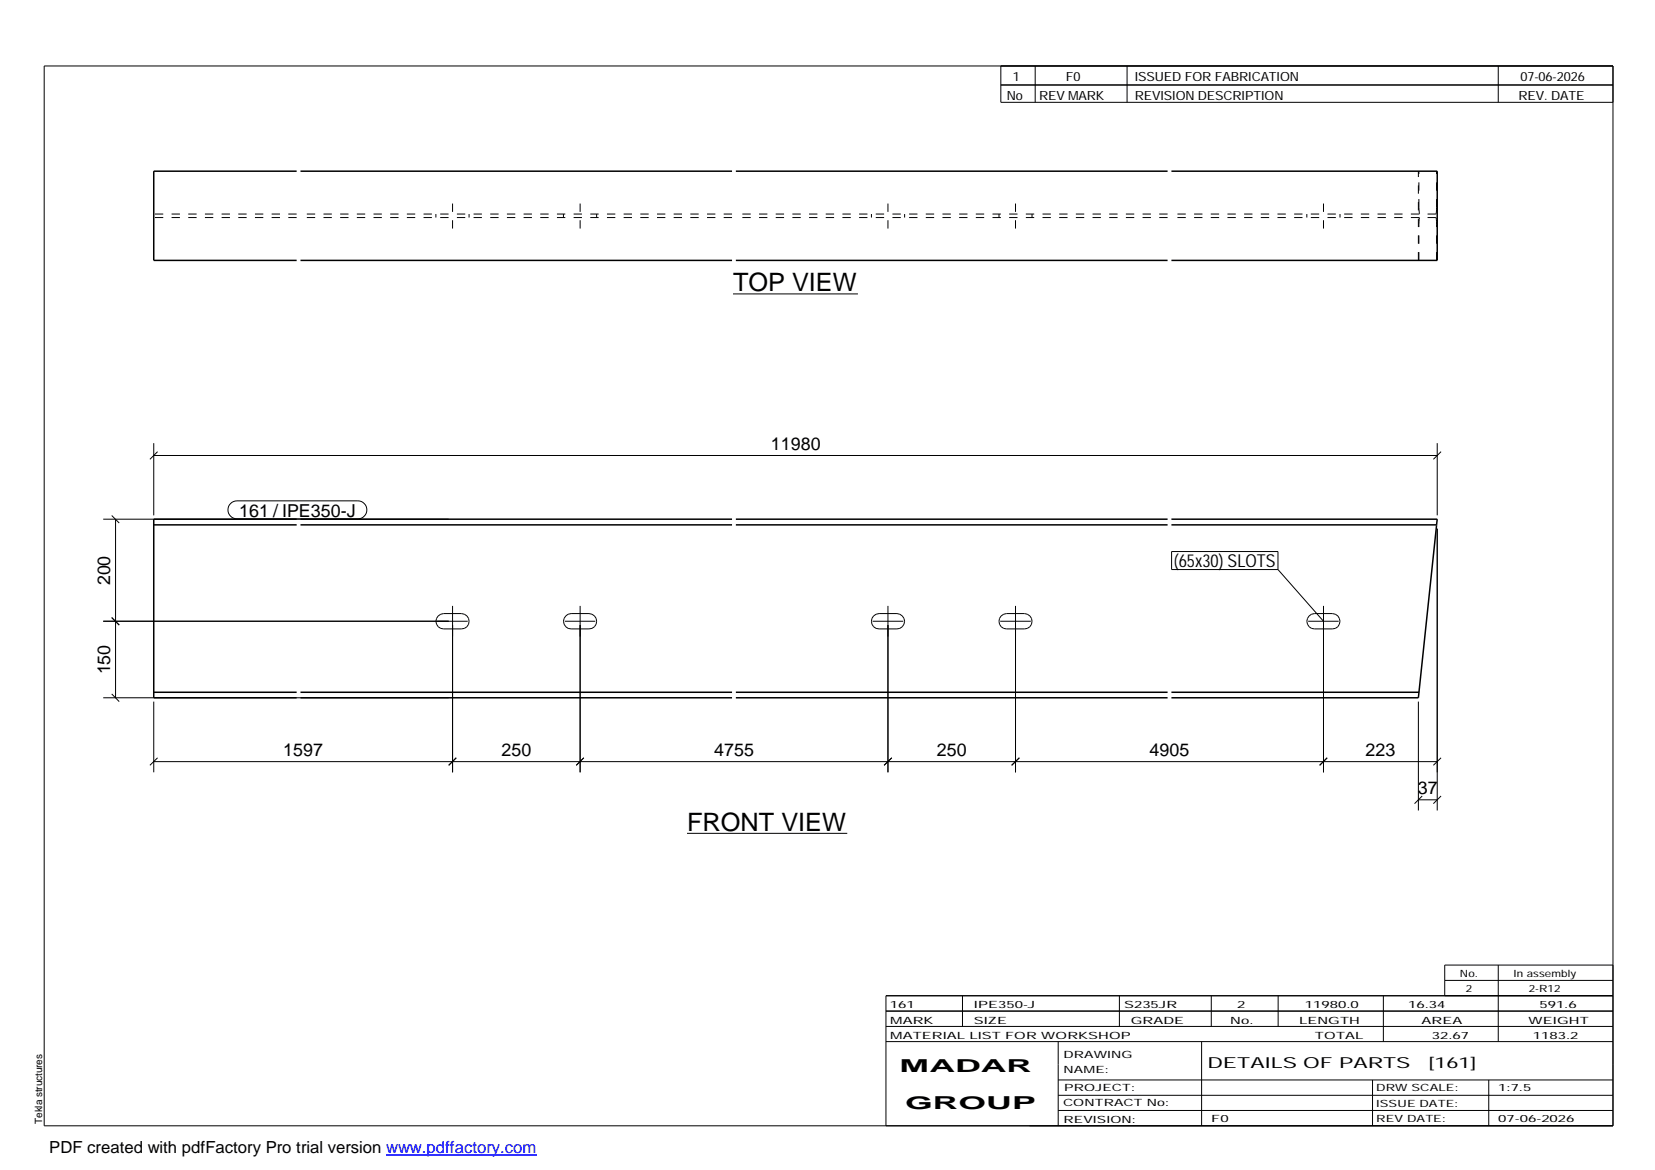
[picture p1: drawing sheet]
<svg xmlns="http://www.w3.org/2000/svg" width="420mm" height="297mm" viewBox="0 0 420 297" stroke-linecap="round" stroke-linejoin="round" font-family="sans-serif">
<g fill="none" stroke="#000" stroke-width=".25">
<path d="M11.2 16.7h398.3v269.1h-398.3zM254.1 16.7v9.3h155.4M262.8 16.7v9.3M286.1 16.7v9.3M380.4 16.7v9.3M254.1 21.6h155.4M186.1 74.6h31.7M39 115.6h325.9M39 112.5v18.3M40 114.7l-1.9 1.9M364.9 112.5v18.3M365.8 114.7l-1.9 1.9"/>
<path d="M26.2 131.8h87.7M28.4 130.9l1.9 1.9M29.3 131.8v45.4M58.5 127.8l.8-.5 .9-.1h30.6a2.29 2.29 0 0 1 2.3 2.2 2.29 2.29 0 0 1-2.3 2.3h-30.6a2.27 2.27 0 0 1-2.2-1.4 2.27 2.27 0 0 1 .5-2.5zM364.9 134.2v71.6M26.2 157.7h92.5M28.4 156.8l1.9 1.9M111.3 156.4l.6-.5 .7-.1h4.5a1.95 1.95 0 0 1 2 1.9 1.95 1.95 0 0 1-2 2h-4.5a1.93 1.93 0 0 1-1.8-1.2 1.93 1.93 0 0 1 .5-2.1zM114.9 153.8v42.3M143.4 157.7h7.7M143.6 156.4l.6-.5 .8-.1h4.5a1.95 1.95 0 0 1 2 1.9 1.95 1.95 0 0 1-2 2h-4.5a1.93 1.93 0 0 1-1.8-1.2 1.93 1.93 0 0 1 .4-2.1zM147.3 153.8v42.3"/>
<path d="M221.5 157.7h7.8M221.8 156.4l.6-.5 .8-.1h4.5a1.95 1.95 0 0 1 2 1.9 1.95 1.95 0 0 1-2 2h-4.5a1.93 1.93 0 0 1-1.8-1.2 1.93 1.93 0 0 1 .4-2.1zM225.4 153.8v42.3M253.9 157.7h7.8M254.2 156.4l.6-.5 .7-.1h4.6a1.95 1.95 0 0 1 1.9 1.9 1.95 1.95 0 0 1-1.9 2h-4.6a1.93 1.93 0 0 1-1.8-1.2 1.93 1.93 0 0 1 .5-2.1zM257.8 153.8v42.3M297.4 140h27v4.6h-27zM324.4 144.6l11.6 13.1M332.1 157.7h7.8M332.4 156.4l.6-.5 .7-.1h4.5a1.95 1.95 0 0 1 2 1.9 1.95 1.95 0 0 1-2 2h-4.5a1.93 1.93 0 0 1-1.8-1.2 1.93 1.93 0 0 1 .5-2.1zM336 153.8v42.3M26.2 177.2h87.7"/>
<path d="M28.4 176.2l1.9 1.9M39 178.1v18M360.1 178.1v27.7M39 193.4h325.9M40 192.4l-1.9 1.9M115.8 192.4l-1.9 1.9M148.2 192.4l-1.9 1.9M226.4 192.4l-1.9 1.9M258.8 192.4l-2 1.9M336.9 192.4l-1.9 1.9M365.8 192.4l-1.9 1.9M174.4 211.6h40.7"/>
<path d="M360.1 203.1h4.8M361.1 202.1l-2 1.9M365.8 202.1l-1.9 1.9M224.9 256.7h184.6M244.3 252.8v7.8M284.2 252.8v7.8M307.5 252.8v7.8M324.5 252.8v7.8M351.2 252.8v11.6M366.8 248.9h42.7M380.4 245v19.4M409.5 245h-42.7v7.8"/>
<path d="M409.5 252.8h-184.6v33M224.9 264.4h184.6M224.9 260.6h184.6M268.6 264.4v21.4M268.6 274.2h140.9M268.6 278.1h140.9M305.1 264.4v21.4M348.4 274.2v11.6M378 274.2v11.6M268.6 281.9h140.9"/>
</g>
<g fill="none" stroke="#000" stroke-width=".38">
<path d="M75.3 43.5h-36.3v22.6h36.3M76.3 43.5h109.5M186.8 43.5h109.6M297.4 43.5h67.5v22.6h-67.5M76.3 66.1h109.5M186.8 66.1h109.6M39 133.3h36.3M75.3 131.8h-36.3v45.4h36.3M76.3 133.3h109.5M76.3 131.8h109.5M186.8 133.3h109.6M186.8 131.8h109.6"/>
<path d="M297.4 131.8h67.5l-.2 1.5M297.4 133.3h67.3M364.7 133.3l-4.6 43.9h-62.7M39 175.8h36.3M76.3 175.8h109.5M76.3 177.2h109.5M186.8 175.8h109.6M186.8 177.2h109.6M297.4 175.8h62.8"/>
</g>
<g fill="none" stroke="#000" stroke-width=".25" stroke-dasharray="2.1 2.1" stroke-linecap="butt">
<path d="M75.3 54.3h-36.3M75.3 55.2h-36.3M110.7 54.3v.9M114.9 58v-6.5M119.1 54.3v.9M143 54.3v.9M147.3 58v-6.5M151.5 54.3v.9M185.8 54.3h-109.5M185.8 55.2h-109.5M221.2 54.3v.9M225.4 58v-6.5"/>
<path d="M229.7 54.3v.9M253.6 54.3v.9M257.8 58v-6.5M262 54.3v.9M296.4 54.3h-109.6M296.4 55.2h-109.6M331.8 54.3v.9M336 58v-6.5M340.2 54.3v.9M360.2 52.6v-9.1M360.2 52.6l.1 .7M360.3 53.3v.5"/>
<path d="M360.3 56.3l-.1 .6M360.3 53.8v.4M360.3 55.7v.6M360.3 54.2l.1 .1M360.3 55.4v.3M360.4 55.2l-.1 .2M364.5 54.3h-67.1M364.5 55.2h-67.1M364.5 54.3l.1-.1M364.6 54.2l.1-.4M364.6 55.4l-.1-.2M364.7 53.8v-.5"/>
<path d="M364.7 55.7l-.1-.3M364.7 52.6v-9.1M364.7 53.3v-.7M364.7 56.9v-.6M364.7 56.3v-.6M360.1 66.1v-22.6M360.2 66.1v-9.2M364.7 66.1v-9.2M360.3 175.6l-.1 .2"/>
</g>
<path d="M98 293.3h38.2" fill="none" stroke="#00f" stroke-width=".3"/>
<g font-size="6.4">
<text x="186.1" y="73.9">TOP VIEW</text>
<text x="174.4" y="210.8">FRONT VIEW</text>
</g>
<g font-size="4.5">
<text x="195.7" y="114.2">11980</text>
<text x="60.7" y="131.1">161 / IPE350-J</text>
<text x="27.9" y="148.6" transform="rotate(-90 27.9 148.6)">200</text>
<text x="298" y="144">(65x30) SLOTS</text>
<text x="27.9" y="171.2" transform="rotate(-90 27.9 171.2)">150</text>
<text x="71.9" y="191.9">1597</text>
<text x="127.3" y="191.9">250</text>
<text x="181.3" y="191.9">4755</text>
<text x="237.8" y="191.9">250</text>
<text x="291.8" y="191.9">4905</text>
<text x="346.6" y="191.9">223</text>
<text x="360" y="201.7">37</text>
<text x="228.4" y="272.3">MADAR</text>
<text x="229.8" y="281.6">GROUP</text>
</g>
<text font-size="4.2" x="12.5" y="292.7">PDF created with pdfFactory Pro trial version www.pdffactory.com</text>
<g font-size="3.9">
<text x="306.5" y="271.3">DETAILS OF PARTS</text>
<text x="362.7" y="271.3">[161]</text>
</g>
<g font-size="3.2">
<text x="257.1" y="20.5">1</text>
<text x="270.6" y="20.5">F0</text>
<text x="288.1" y="20.5">ISSUED FOR FABRICATION</text>
<text x="386" y="20.5">07-06-2026</text>
<text x="255.6" y="25.5">No</text>
<text x="263.8" y="25.5">REV MARK</text>
<text x="288.1" y="25.5">REVISION DESCRIPTION</text>
<text x="385.5" y="25.5">REV. DATE</text>
</g>
<g font-size="2.5">
<text x="370.6" y="247.9">No.</text>
<text x="372.1" y="251.8">2</text>
<text x="384.3" y="247.9">In assembly</text>
<text x="388.1" y="251.8">2-R12</text>
<text x="225.9" y="255.9">161</text>
<text x="247.3" y="255.9">IPE350-J</text>
<text x="285.4" y="255.9">S235JR</text>
<text x="314.1" y="255.9">2</text>
<text x="331.3" y="255.9">11980.0</text>
<text x="357.5" y="255.9">16.34</text>
<text x="390.8" y="255.9">591.6</text>
<text x="226" y="263.7">MATERIAL LIST FOR WORKSHOP</text>
<text x="226" y="259.9">MARK</text>
<text x="247.2" y="259.9">SIZE</text>
<text x="287.1" y="259.9">GRADE</text>
<text x="312.3" y="259.9">No.</text>
<text x="329.8" y="259.9">LENGTH</text>
<text x="333.8" y="263.7">TOTAL</text>
<text x="360.9" y="259.9">AREA</text>
<text x="363.5" y="263.7">32.67</text>
<text x="388.1" y="259.9">WEIGHT</text>
<text x="389.2" y="263.7">1183.2</text>
<text x="270" y="268.5">DRAWING</text>
<text x="270" y="272.5">NAME:</text>
<text x="269.9" y="280.9">CONTRACT No:</text>
<text x="270.2" y="277">PROJECT:</text>
<text x="349.4" y="277.1">DRW SCALE:</text>
<text x="349.4" y="281">ISSUE DATE:</text>
<text x="380.4" y="277.1">1:7.5</text>
<text x="10.7" y="285.4" transform="rotate(-90 10.7 285.4)">Tekla structures</text>
<text x="270" y="285">REVISION:</text>
<text x="307.5" y="284.8">F0</text>
<text x="349.4" y="284.8">REV DATE:</text>
<text x="380.4" y="284.8">07-06-2026</text>
</g>
</svg>
